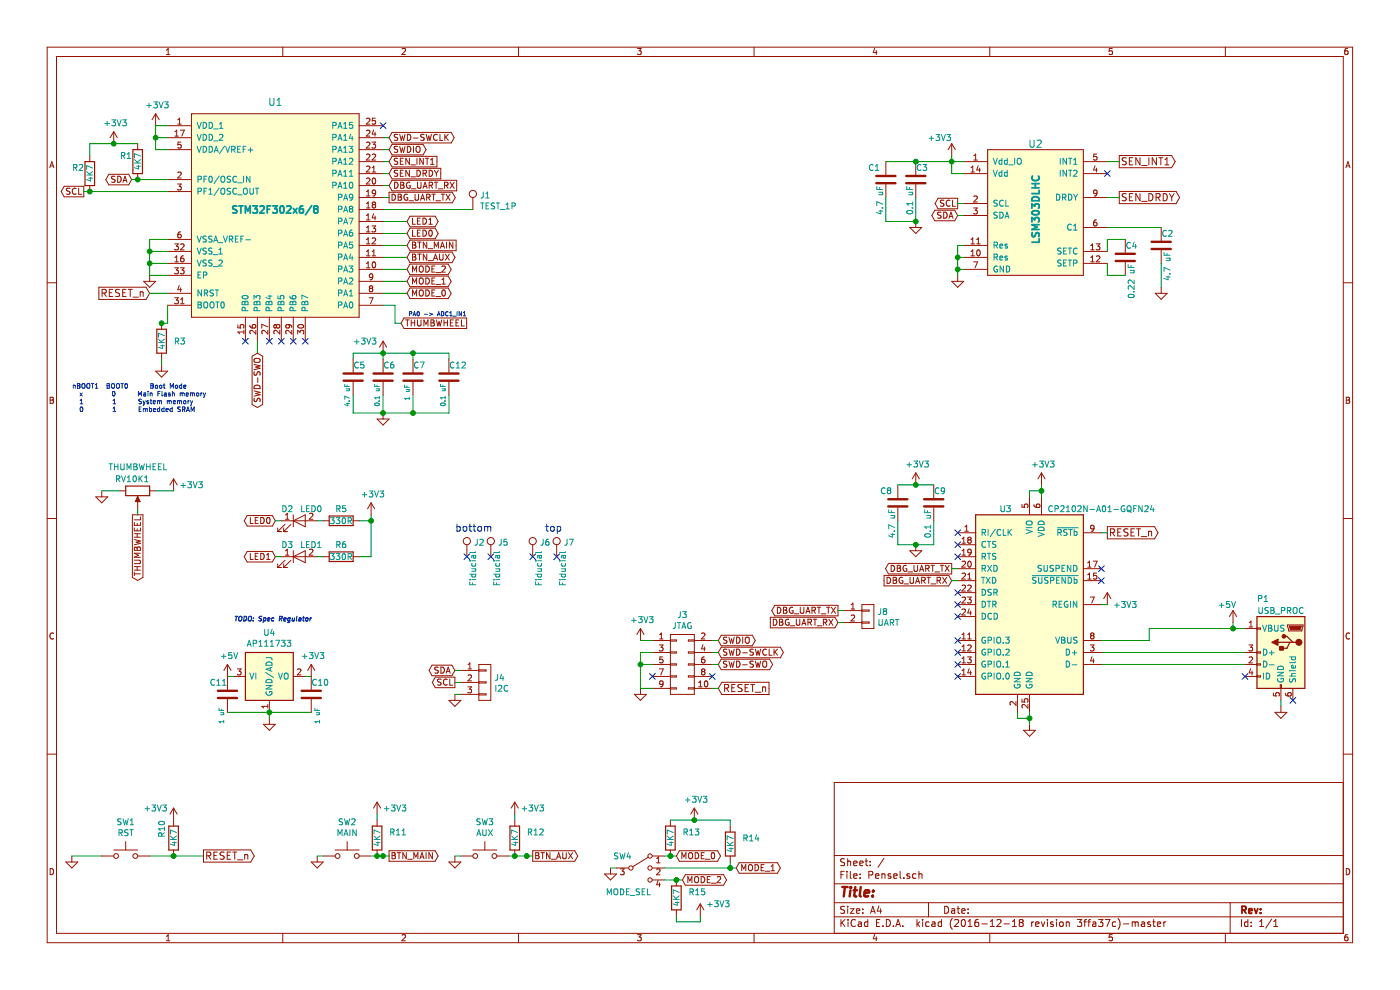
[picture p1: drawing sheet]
EESchema Schematic File Version 2
LIBS:pensel_components
LIBS:74xgxx
LIBS:74xx
LIBS:ac-dc
LIBS:actel
LIBS:adc-dac
LIBS:allegro
LIBS:Altera
LIBS:analog_devices
LIBS:analog_switches
LIBS:atmel
LIBS:audio
LIBS:battery_management
LIBS:bbd
LIBS:bosch
LIBS:brooktre
LIBS:cmos_ieee
LIBS:cmos4000
LIBS:conn
LIBS:contrib
LIBS:cypress
LIBS:dc-dc
LIBS:device
LIBS:digital-audio
LIBS:diode
LIBS:display
LIBS:dsp
LIBS:elec-unifil
LIBS:ESD_Protection
LIBS:ftdi
LIBS:gennum
LIBS:graphic
LIBS:hc11
LIBS:intel
LIBS:interface
LIBS:ir
LIBS:Lattice
LIBS:linear
LIBS:logo
LIBS:maxim
LIBS:mechanical
LIBS:memory
LIBS:microchip_dspic33dsc
LIBS:microchip_pic10mcu
LIBS:microchip_pic12mcu
LIBS:microchip_pic16mcu
LIBS:microchip_pic18mcu
LIBS:microchip_pic32mcu
LIBS:microchip
LIBS:microcontrollers
LIBS:motor_drivers
LIBS:motorola
LIBS:motors
LIBS:msp430
LIBS:nordicsemi
LIBS:nxp_armmcu
LIBS:onsemi
LIBS:opto
LIBS:Oscillators
LIBS:philips
LIBS:Power_Management
LIBS:power
LIBS:powerint
LIBS:pspice
LIBS:references
LIBS:regul
LIBS:relays
LIBS:rfcom
LIBS:sensors
LIBS:silabs
LIBS:siliconi
LIBS:stm8
LIBS:stm32
LIBS:supertex
LIBS:switches
LIBS:texas
LIBS:transf
LIBS:transistors
LIBS:ttl_ieee
LIBS:valves
LIBS:video
LIBS:wiznet
LIBS:Worldsemi
LIBS:Xicor
LIBS:xilinx
LIBS:zetex
LIBS:Zilog
LIBS:Pensel-cache
EELAYER 26 0
EELAYER END
$Descr A4 11693 8268
encoding utf-8
Sheet 1 1
Title ""
Date ""
Rev ""
Comp ""
Comment1 ""
Comment2 ""
Comment3 ""
Comment4 ""
$EndDescr
$Comp
L USB_OTG P1
U 1 1
P 10700 5450
F 0 "P1" H 10850 5900 50  0000 C CNN
F 1 "USB_PROC" H 10700 5800 50  0000 C CNN
F 2 "TylerCustom:2013499-1" V 10650 5350 50  0001 C CNN
F 3 "" V 10650 5350 50  0000 C CNN
	1    10700 5450
	-1   0    0    -1  
$EndComp
$Comp
L POT RV10K1
U 1 1
P 1150 4100
F 0 "RV10K1" V 1050 4200 50  0000 R CNN
F 1 "THUMBWHEEL" V 950 4350 50  0000 R CNN
F 2 "TylerCustom:ST-4" H 1150 4100 50  0001 C CNN
F 3 "" H 1150 4100 50  0000 C CNN
	1    1150 4100
	0    1    1    0   
$EndComp
$Comp
L SW_Push SW2
U 1 1
P 2900 7150
F 0 "SW2" H 2900 7435 50  0000 C CNN
F 1 "MAIN" H 2900 7344 50  0000 C CNN
F 2 "Buttons_Switches_SMD:SW_SPST_B3SL-1002P" H 2900 7350 50  0001 C CNN
F 3 "" H 2900 7350 50  0001 C CNN
	1    2900 7150
	1    0    0    -1  
$EndComp
$Comp
L SW_Push SW3
U 1 1
P 4050 7150
F 0 "SW3" H 4050 7435 50  0000 C CNN
F 1 "AUX" H 4050 7344 50  0000 C CNN
F 2 "Buttons_Switches_ThroughHole:SW_Tactile_SPST_Angled" H 4050 7350 50  0001 C CNN
F 3 "" H 4050 7350 50  0001 C CNN
	1    4050 7150
	1    0    0    -1  
$EndComp
$Comp
L SW_SP3T SW4
U 1 1
P 5350 7250
F 0 "SW4" H 5200 7350 50  0000 C CNN
F 1 "MODE_SEL" H 5250 7050 50  0000 C CNN
F 2 "TylerCustom:CL-SB-13B-01" H 4725 7425 50  0001 C CNN
F 3 "" H 4725 7425 50  0001 C CNN
	1    5350 7250
	1    0    0    -1  
$EndComp
$Comp
L CONN_02X05 J3
U 1 1
P 5700 5550
F 0 "J3" H 5700 5965 50  0000 C CNN
F 1 "JTAG" H 5700 5874 50  0000 C CNN
F 2 "Pin_Headers:Pin_Header_Straight_2x05_Pitch1.27mm" H 5700 4350 50  0001 C CNN
F 3 "" H 5700 4350 50  0001 C CNN
	1    5700 5550
	1    0    0    -1  
$EndComp
$Comp
L LED D2
U 1 1
P 2500 4350
F 0 "D2" H 2400 4450 50  0000 C CNN
F 1 "LED0" H 2600 4450 50  0000 C CNN
F 2 "LEDs:LED_0402" H 2500 4350 50  0001 C CNN
F 3 "" H 2500 4350 50  0001 C CNN
	1    2500 4350
	1    0    0    -1  
$EndComp
$Comp
L LED D3
U 1 1
P 2500 4650
F 0 "D3" H 2400 4750 50  0000 C CNN
F 1 "LED1" H 2600 4750 50  0000 C CNN
F 2 "LEDs:LED_0402" H 2500 4650 50  0001 C CNN
F 3 "" H 2500 4650 50  0001 C CNN
	1    2500 4650
	1    0    0    -1  
$EndComp
$Comp
L R R5
U 1 1
P 2850 4350
F 0 "R5" V 2750 4350 50  0000 C CNN
F 1 "330R" V 2850 4350 50  0000 C CNN
F 2 "Resistors_SMD:R_0402" V 2780 4350 50  0001 C CNN
F 3 "" H 2850 4350 50  0001 C CNN
	1    2850 4350
	0    1    1    0   
$EndComp
$Comp
L R R6
U 1 1
P 2850 4650
F 0 "R6" V 2750 4650 50  0000 C CNN
F 1 "330R" V 2850 4650 50  0000 C CNN
F 2 "Resistors_SMD:R_0402" V 2780 4650 50  0001 C CNN
F 3 "" H 2850 4650 50  0001 C CNN
	1    2850 4650
	0    1    1    0   
$EndComp
$Comp
L AP111733 U4
U 1 1
P 2250 5650
F 0 "U4" H 2250 6017 50  0000 C CNN
F 1 "AP111733" H 2250 5926 50  0000 C CNN
F 2 "TO_SOT_Packages_SMD:SOT-223" H 2250 5300 50  0001 C CNN
F 3 "" H 2350 5400 50  0001 C CNN
	1    2250 5650
	1    0    0    -1  
$EndComp
$Comp
L +3V3 #PWR01
U 1 1
P 2600 5650
F 0 "#PWR01" H 2600 5500 50  0001 C CNN
F 1 "+3V3" H 2615 5823 50  0000 C CNN
F 2 "" H 2600 5650 50  0001 C CNN
F 3 "" H 2600 5650 50  0001 C CNN
	1    2600 5650
	1    0    0    -1  
$EndComp
$Comp
L +5V #PWR02
U 1 1
P 1900 5650
F 0 "#PWR02" H 1900 5500 50  0001 C CNN
F 1 "+5V" H 1915 5823 50  0000 C CNN
F 2 "" H 1900 5650 50  0001 C CNN
F 3 "" H 1900 5650 50  0001 C CNN
	1    1900 5650
	1    0    0    -1  
$EndComp
$Comp
L GND #PWR03
U 1 1
P 2250 6000
F 0 "#PWR03" H 2250 5750 50  0001 C CNN
F 1 "GND" H 2255 5827 50  0001 C CNN
F 2 "" H 2250 6000 50  0001 C CNN
F 3 "" H 2250 6000 50  0001 C CNN
	1    2250 6000
	1    0    0    -1  
$EndComp
$Comp
L +3V3 #PWR04
U 1 1
P 1300 1050
F 0 "#PWR04" H 1300 900 50  0001 C CNN
F 1 "+3V3" H 1315 1223 50  0000 C CNN
F 2 "" H 1300 1050 50  0001 C CNN
F 3 "" H 1300 1050 50  0001 C CNN
	1    1300 1050
	1    0    0    -1  
$EndComp
NoConn ~ 10400 5650
$Comp
L +5V #PWR05
U 1 1
P 10300 5200
F 0 "#PWR05" H 10300 5050 50  0001 C CNN
F 1 "+5V" H 10350 5350 50  0000 C CNN
F 2 "" H 10300 5200 50  0001 C CNN
F 3 "" H 10300 5200 50  0001 C CNN
	1    10300 5200
	-1   0    0    -1  
$EndComp
NoConn ~ 10800 5850
Text GLabel 1700 7150 2    60   Output ~ 0
RESET_n
Text GLabel 1250 2450 0    60   Input ~ 0
RESET_n
$Comp
L STM32F302x6/8 U1
U 1 1
P 2300 1800
F 0 "U1" H 2300 2750 60  0000 C CNN
F 1 "STM32F302x6/8" H 2300 1850 60  0000 C CNB
F 2 "Housings_DFN_QFN:QFN-32-1EP_5x5mm_Pitch0.5mm" H 2250 2150 60  0001 C CNN
F 3 "" H 2250 2150 60  0001 C CNN
	1    2300 1800
	1    0    0    -1  
$EndComp
$Comp
L GND #PWR06
U 1 1
P 10700 5900
F 0 "#PWR06" H 10700 5650 50  0001 C CNN
F 1 "GND" H 10705 5727 50  0001 C CNN
F 2 "" H 10700 5900 50  0001 C CNN
F 3 "" H 10700 5900 50  0001 C CNN
	1    10700 5900
	-1   0    0    -1  
$EndComp
$Comp
L GND #PWR07
U 1 1
P 600 7150
F 0 "#PWR07" H 600 6900 50  0001 C CNN
F 1 "GND" H 605 6977 50  0001 C CNN
F 2 "" H 600 7150 50  0001 C CNN
F 3 "" H 600 7150 50  0001 C CNN
	1    600  7150
	1    0    0    -1  
$EndComp
Text GLabel 1100 1500 0    51   BiDi ~ 0
SDA
Text GLabel 700  1600 0    51   Output ~ 0
SCL
Text GLabel 8000 1700 0    51   Output ~ 0
SCL
Text GLabel 8000 1800 0    51   BiDi ~ 0
SDA
$Comp
L R R2
U 1 1
P 750 1450
F 0 "R2" H 600 1500 50  0000 L CNN
F 1 "4K7" V 750 1450 50  0000 C CNN
F 2 "Resistors_SMD:R_0402" V 680 1450 50  0001 C CNN
F 3 "" H 750 1450 50  0001 C CNN
	1    750  1450
	1    0    0    -1  
$EndComp
$Comp
L R R1
U 1 1
P 1150 1350
F 0 "R1" H 1000 1400 50  0000 L CNN
F 1 "4K7" V 1150 1350 50  0000 C CNN
F 2 "Resistors_SMD:R_0402" V 1080 1350 50  0001 C CNN
F 3 "" H 1150 1350 50  0001 C CNN
	1    1150 1350
	1    0    0    -1  
$EndComp
$Comp
L +3V3 #PWR08
U 1 1
P 950 1200
F 0 "#PWR08" H 950 1050 50  0001 C CNN
F 1 "+3V3" H 965 1373 50  0000 C CNN
F 2 "" H 950 1200 50  0001 C CNN
F 3 "" H 950 1200 50  0001 C CNN
	1    950  1200
	1    0    0    -1  
$EndComp
$Comp
L GND #PWR09
U 1 1
P 8000 2300
F 0 "#PWR09" H 8000 2050 50  0001 C CNN
F 1 "GND" H 8005 2127 50  0001 C CNN
F 2 "" H 8000 2300 50  0001 C CNN
F 3 "" H 8000 2300 50  0001 C CNN
	1    8000 2300
	1    0    0    -1  
$EndComp
$Comp
L +3V3 #PWR010
U 1 1
P 8700 4050
F 0 "#PWR010" H 8700 3900 50  0001 C CNN
F 1 "+3V3" H 8715 4223 50  0000 C CNN
F 2 "" H 8700 4050 50  0001 C CNN
F 3 "" H 8700 4050 50  0001 C CNN
	1    8700 4050
	1    0    0    -1  
$EndComp
$Comp
L +3V3 #PWR011
U 1 1
P 7950 1300
F 0 "#PWR011" H 7950 1150 50  0001 C CNN
F 1 "+3V3" H 7850 1450 50  0000 C CNN
F 2 "" H 7950 1300 50  0001 C CNN
F 3 "" H 7950 1300 50  0001 C CNN
	1    7950 1300
	1    0    0    -1  
$EndComp
Text GLabel 3350 2700 2    51   Input ~ 0
THUMBWHEEL
Text GLabel 1150 4300 3    51   Output ~ 0
THUMBWHEEL
Text Notes 3900 2650 2    35   ~ 0
PA0 -> ADC1_IN1\n
Text GLabel 3250 1250 2    51   BiDi ~ 0
SWDIO
Text GLabel 3400 1950 2    51   BiDi ~ 0
LED0
Text GLabel 6000 5350 2    51   BiDi ~ 0
SWDIO
$Comp
L +3V3 #PWR012
U 1 1
P 3100 4300
F 0 "#PWR012" H 3100 4150 50  0001 C CNN
F 1 "+3V3" H 3115 4473 50  0000 C CNN
F 2 "" H 3100 4300 50  0001 C CNN
F 3 "" H 3100 4300 50  0001 C CNN
	1    3100 4300
	1    0    0    -1  
$EndComp
Text GLabel 2300 4650 0    51   BiDi ~ 0
LED1
Text GLabel 2300 4350 0    51   BiDi ~ 0
LED0
Text GLabel 3250 1150 2    51   BiDi ~ 0
SWD-SWCLK
Text GLabel 3250 1650 2    51   Output ~ 0
DBG_UART_TX
Text GLabel 3250 1550 2    51   Input ~ 0
DBG_UART_RX
Text GLabel 3400 2150 2    51   BiDi ~ 0
BTN_AUX
Text GLabel 6000 5550 2    51   BiDi ~ 0
SWD-SWO
Text GLabel 3400 1850 2    51   BiDi ~ 0
LED1
Text GLabel 3400 2050 2    51   Input ~ 0
BTN_MAIN
Text GLabel 3400 2450 2    51   BiDi ~ 0
MODE_0
Text GLabel 3400 2350 2    51   BiDi ~ 0
MODE_1
Text GLabel 3400 2250 2    51   BiDi ~ 0
MODE_2
Text GLabel 6000 5450 2    51   BiDi ~ 0
SWD-SWCLK
Text GLabel 6000 5750 2    60   Input ~ 0
RESET_n
Text GLabel 3250 7150 2    51   Output ~ 0
BTN_MAIN
Text GLabel 4450 7150 2    51   Output ~ 0
BTN_AUX
Text GLabel 5700 7350 2    51   BiDi ~ 0
MODE_2
Text GLabel 6150 7250 2    51   BiDi ~ 0
MODE_1
Text GLabel 5650 7150 2    51   BiDi ~ 0
MODE_0
Text GLabel 2150 2950 3    51   BiDi ~ 0
SWD-SWO
$Comp
L GND #PWR013
U 1 1
P 5350 5750
F 0 "#PWR013" H 5350 5500 50  0001 C CNN
F 1 "GND" H 4900 5800 50  0001 C CNN
F 2 "" H 5350 5750 50  0001 C CNN
F 3 "" H 5350 5750 50  0001 C CNN
	1    5350 5750
	1    0    0    -1  
$EndComp
$Comp
L +3V3 #PWR014
U 1 1
P 5350 5350
F 0 "#PWR014" H 5350 5200 50  0001 C CNN
F 1 "+3V3" H 5365 5523 50  0000 C CNN
F 2 "" H 5350 5350 50  0001 C CNN
F 3 "" H 5350 5350 50  0001 C CNN
	1    5350 5350
	1    0    0    -1  
$EndComp
NoConn ~ 5950 5650
NoConn ~ 5450 5650
$Comp
L +3V3 #PWR015
U 1 1
P 5800 6850
F 0 "#PWR015" H 5800 6700 50  0001 C CNN
F 1 "+3V3" H 5815 7023 50  0000 C CNN
F 2 "" H 5800 6850 50  0001 C CNN
F 3 "" H 5800 6850 50  0001 C CNN
	1    5800 6850
	1    0    0    -1  
$EndComp
$Comp
L +3V3 #PWR016
U 1 1
P 5850 7650
F 0 "#PWR016" H 5850 7500 50  0001 C CNN
F 1 "+3V3" H 6000 7750 50  0000 C CNN
F 2 "" H 5850 7650 50  0001 C CNN
F 3 "" H 5850 7650 50  0001 C CNN
	1    5850 7650
	1    0    0    -1  
$EndComp
$Comp
L GND #PWR017
U 1 1
P 5100 7250
F 0 "#PWR017" H 5100 7000 50  0001 C CNN
F 1 "GND" H 5105 7077 50  0001 C CNN
F 2 "" H 5100 7250 50  0001 C CNN
F 3 "" H 5100 7250 50  0001 C CNN
	1    5100 7250
	1    0    0    -1  
$EndComp
$Comp
L +3V3 #PWR018
U 1 1
P 3150 6800
F 0 "#PWR018" H 3150 6650 50  0001 C CNN
F 1 "+3V3" H 3300 6850 50  0000 C CNN
F 2 "" H 3150 6800 50  0001 C CNN
F 3 "" H 3150 6800 50  0001 C CNN
	1    3150 6800
	1    0    0    -1  
$EndComp
$Comp
L +3V3 #PWR019
U 1 1
P 4300 6800
F 0 "#PWR019" H 4300 6650 50  0001 C CNN
F 1 "+3V3" H 4450 6850 50  0000 C CNN
F 2 "" H 4300 6800 50  0001 C CNN
F 3 "" H 4300 6800 50  0001 C CNN
	1    4300 6800
	1    0    0    -1  
$EndComp
$Comp
L GND #PWR020
U 1 1
P 3800 7150
F 0 "#PWR020" H 3800 6900 50  0001 C CNN
F 1 "GND" H 3805 6977 50  0001 C CNN
F 2 "" H 3800 7150 50  0001 C CNN
F 3 "" H 3800 7150 50  0001 C CNN
	1    3800 7150
	1    0    0    -1  
$EndComp
$Comp
L GND #PWR021
U 1 1
P 2650 7150
F 0 "#PWR021" H 2650 6900 50  0001 C CNN
F 1 "GND" H 2655 6977 50  0001 C CNN
F 2 "" H 2650 7150 50  0001 C CNN
F 3 "" H 2650 7150 50  0001 C CNN
	1    2650 7150
	1    0    0    -1  
$EndComp
$Comp
L +3V3 #PWR022
U 1 1
P 1450 4100
F 0 "#PWR022" H 1450 3950 50  0001 C CNN
F 1 "+3V3" H 1600 4150 50  0000 C CNN
F 2 "" H 1450 4100 50  0001 C CNN
F 3 "" H 1450 4100 50  0001 C CNN
	1    1450 4100
	1    0    0    -1  
$EndComp
$Comp
L GND #PWR023
U 1 1
P 850 4100
F 0 "#PWR023" H 850 3850 50  0001 C CNN
F 1 "GND" H 855 3927 50  0001 C CNN
F 2 "" H 850 4100 50  0001 C CNN
F 3 "" H 850 4100 50  0001 C CNN
	1    850  4100
	1    0    0    -1  
$EndComp
$Comp
L GND #PWR024
U 1 1
P 1350 3050
F 0 "#PWR024" H 1350 2800 50  0001 C CNN
F 1 "GND" H 900 3100 50  0001 C CNN
F 2 "" H 1350 3050 50  0001 C CNN
F 3 "" H 1350 3050 50  0001 C CNN
	1    1350 3050
	1    0    0    -1  
$EndComp
Text Notes 600  3450 0    39   ~ 0
nBOOT1  BOOT0      Boot Mode\n  x        0      Main Flash memory\n  1        1      System memory \n  0        1      Embedded SRAM
$Comp
L C C3
U 1 1
P 7650 1500
F 0 "C3" H 7650 1600 50  0000 L CNN
F 1 "0.1 uF" V 7600 1200 50  0000 L CNN
F 2 "Capacitors_SMD:C_0402" H 7688 1350 50  0001 C CNN
F 3 "" H 7650 1500 50  0001 C CNN
	1    7650 1500
	1    0    0    -1  
$EndComp
$Comp
L C C1
U 1 1
P 7400 1500
F 0 "C1" H 7250 1600 50  0000 L CNN
F 1 "4.7 uF" V 7350 1200 50  0000 L CNN
F 2 "Capacitors_SMD:C_0402" H 7438 1350 50  0001 C CNN
F 3 "" H 7400 1500 50  0001 C CNN
	1    7400 1500
	1    0    0    -1  
$EndComp
$Comp
L GND #PWR025
U 1 1
P 8600 6050
F 0 "#PWR025" H 8600 5800 50  0001 C CNN
F 1 "GND" H 8605 5877 50  0001 C CNN
F 2 "" H 8600 6050 50  0001 C CNN
F 3 "" H 8600 6050 50  0001 C CNN
	1    8600 6050
	1    0    0    -1  
$EndComp
$Comp
L C C5
U 1 1
P 2950 3150
F 0 "C5" H 2950 3250 50  0000 L CNN
F 1 "4.7 uF" V 2900 2900 39  0000 L CNN
F 2 "Capacitors_SMD:C_0402" H 2988 3000 50  0001 C CNN
F 3 "" H 2950 3150 50  0001 C CNN
	1    2950 3150
	1    0    0    -1  
$EndComp
$Comp
L C C6
U 1 1
P 3200 3150
F 0 "C6" H 3200 3250 50  0000 L CNN
F 1 "0.1 uF" V 3150 2900 39  0000 L CNN
F 2 "Capacitors_SMD:C_0402" H 3238 3000 50  0001 C CNN
F 3 "" H 3200 3150 50  0001 C CNN
	1    3200 3150
	1    0    0    -1  
$EndComp
$Comp
L GND #PWR026
U 1 1
P 3200 3450
F 0 "#PWR026" H 3200 3200 50  0001 C CNN
F 1 "GND" H 3205 3277 50  0001 C CNN
F 2 "" H 3200 3450 50  0001 C CNN
F 3 "" H 3200 3450 50  0001 C CNN
	1    3200 3450
	1    0    0    -1  
$EndComp
$Comp
L +3V3 #PWR027
U 1 1
P 3200 2950
F 0 "#PWR027" H 3200 2800 50  0001 C CNN
F 1 "+3V3" H 3050 3050 50  0000 C CNN
F 2 "" H 3200 2950 50  0001 C CNN
F 3 "" H 3200 2950 50  0001 C CNN
	1    3200 2950
	1    0    0    -1  
$EndComp
$Comp
L C C7
U 1 1
P 3450 3150
F 0 "C7" H 3450 3250 50  0000 L CNN
F 1 "1 uF" V 3400 2950 39  0000 L CNN
F 2 "Capacitors_SMD:C_0402" H 3488 3000 50  0001 C CNN
F 3 "" H 3450 3150 50  0001 C CNN
	1    3450 3150
	1    0    0    -1  
$EndComp
$Comp
L R R10
U 1 1
P 1450 7000
F 0 "R10" V 1350 7000 50  0000 L CNN
F 1 "4K7" V 1450 7000 50  0000 C CNN
F 2 "Resistors_SMD:R_0402" V 1380 7000 50  0001 C CNN
F 3 "" H 1450 7000 50  0001 C CNN
	1    1450 7000
	1    0    0    -1  
$EndComp
$Comp
L +3V3 #PWR028
U 1 1
P 1450 6850
F 0 "#PWR028" H 1450 6700 50  0001 C CNN
F 1 "+3V3" H 1300 6950 50  0000 C CNN
F 2 "" H 1450 6850 50  0001 C CNN
F 3 "" H 1450 6850 50  0001 C CNN
	1    1450 6850
	1    0    0    -1  
$EndComp
Text GLabel 7950 4850 0    51   Input ~ 0
DBG_UART_RX
Text GLabel 7950 4750 0    51   Output ~ 0
DBG_UART_TX
Text GLabel 3800 5600 0    51   BiDi ~ 0
SDA
Text GLabel 3800 5700 0    51   Output ~ 0
SCL
Text Notes 1950 5200 0    39   Italic 8
TODO: Spec Regulator
$Comp
L R R11
U 1 1
P 3150 7000
F 0 "R11" H 3250 7050 50  0000 L CNN
F 1 "4K7" V 3150 7000 50  0000 C CNN
F 2 "Resistors_SMD:R_0402" V 3080 7000 50  0001 C CNN
F 3 "" H 3150 7000 50  0001 C CNN
	1    3150 7000
	1    0    0    -1  
$EndComp
$Comp
L R R12
U 1 1
P 4300 7000
F 0 "R12" H 4400 7050 50  0000 L CNN
F 1 "4K7" V 4300 7000 50  0000 C CNN
F 2 "Resistors_SMD:R_0402" V 4230 7000 50  0001 C CNN
F 3 "" H 4300 7000 50  0001 C CNN
	1    4300 7000
	1    0    0    -1  
$EndComp
$Comp
L R R13
U 1 1
P 5600 7000
F 0 "R13" H 5700 7050 50  0000 L CNN
F 1 "4K7" V 5600 7000 50  0000 C CNN
F 2 "Resistors_SMD:R_0402" V 5530 7000 50  0001 C CNN
F 3 "" H 5600 7000 50  0001 C CNN
	1    5600 7000
	1    0    0    -1  
$EndComp
$Comp
L R R14
U 1 1
P 6100 7050
F 0 "R14" H 6200 7100 50  0000 L CNN
F 1 "4K7" V 6100 7050 50  0000 C CNN
F 2 "Resistors_SMD:R_0402" V 6030 7050 50  0001 C CNN
F 3 "" H 6100 7050 50  0001 C CNN
	1    6100 7050
	1    0    0    -1  
$EndComp
$Comp
L R R15
U 1 1
P 5650 7500
F 0 "R15" H 5750 7550 50  0000 L CNN
F 1 "4K7" V 5650 7500 50  0000 C CNN
F 2 "Resistors_SMD:R_0402" V 5580 7500 50  0001 C CNN
F 3 "" H 5650 7500 50  0001 C CNN
	1    5650 7500
	1    0    0    -1  
$EndComp
$Comp
L R R3
U 1 1
P 1350 2850
F 0 "R3" H 1450 2850 50  0000 L CNN
F 1 "4K7" V 1350 2850 50  0000 C CNN
F 2 "Resistors_SMD:R_0402" V 1280 2850 50  0001 C CNN
F 3 "" H 1350 2850 50  0001 C CNN
	1    1350 2850
	1    0    0    -1  
$EndComp
Wire Wire Line
	1300 1250 1400 1250
Wire Wire Line
	1300 1050 1300 1150
Wire Wire Line
	1300 1150 1300 1250
Wire Wire Line
	1300 1050 1400 1050
Wire Wire Line
	1400 1150 1300 1150
Connection ~ 1300 1150
Wire Wire Line
	1250 2200 1400 2200
Wire Wire Line
	1400 2100 1250 2100
Wire Wire Line
	1250 2000 1250 2100
Wire Wire Line
	1250 2100 1250 2200
Wire Wire Line
	1250 2200 1250 2300
Wire Wire Line
	1400 2000 1250 2000
Connection ~ 1250 2100
Wire Wire Line
	10700 5900 10700 5850
Wire Wire Line
	2250 6000 2250 5950
Wire Wire Line
	1900 5950 2250 5950
Wire Wire Line
	2250 5950 2600 5950
Wire Wire Line
	1900 5650 1950 5650
Wire Wire Line
	2600 5650 2550 5650
Connection ~ 2250 5950
Wire Wire Line
	1250 7150 1450 7150
Wire Wire Line
	1450 7150 1700 7150
Wire Wire Line
	600  7150 850  7150
Wire Wire Line
	1250 2450 1400 2450
Wire Wire Line
	9200 5450 10400 5450
Wire Wire Line
	9200 5550 10400 5550
Wire Wire Line
	1100 1500 1150 1500
Wire Wire Line
	1150 1500 1400 1500
Wire Wire Line
	700  1600 750  1600
Wire Wire Line
	750  1600 1400 1600
Connection ~ 1150 1500
Connection ~ 750  1600
Wire Wire Line
	750  1200 950  1200
Wire Wire Line
	950  1200 1150 1200
Wire Wire Line
	750  1300 750  1200
Connection ~ 950  1200
Wire Wire Line
	3200 1250 3250 1250
Wire Wire Line
	3000 4350 3100 4350
Wire Wire Line
	3100 4300 3100 4350
Wire Wire Line
	3100 4350 3100 4650
Wire Wire Line
	3100 4650 3000 4650
Connection ~ 3100 4350
Wire Wire Line
	2700 4350 2650 4350
Wire Wire Line
	2700 4650 2650 4650
Wire Wire Line
	2350 4350 2300 4350
Wire Wire Line
	2300 4650 2350 4650
Wire Wire Line
	3200 1150 3250 1150
Wire Wire Line
	3200 1550 3250 1550
Wire Wire Line
	3200 1650 3250 1650
Wire Wire Line
	2150 2950 2150 2850
Wire Wire Line
	6000 5350 5950 5350
Wire Wire Line
	6000 5450 5950 5450
Wire Wire Line
	5950 5550 6000 5550
Wire Wire Line
	6000 5750 5950 5750
Wire Wire Line
	5350 5750 5450 5750
Wire Wire Line
	5450 5550 5350 5550
Wire Wire Line
	5350 5450 5350 5550
Wire Wire Line
	5350 5550 5350 5750
Wire Wire Line
	5450 5450 5350 5450
Connection ~ 5350 5550
Wire Wire Line
	5350 5350 5450 5350
Wire Wire Line
	5550 7150 5600 7150
Wire Wire Line
	5600 7150 5650 7150
Wire Wire Line
	5550 7250 6100 7250
Wire Wire Line
	6100 7250 6150 7250
Wire Wire Line
	5550 7350 5650 7350
Wire Wire Line
	5650 7350 5700 7350
Connection ~ 5650 7350
Connection ~ 6100 7250
Wire Wire Line
	6100 7200 6100 7250
Wire Wire Line
	5600 6850 5800 6850
Wire Wire Line
	5800 6850 6100 6850
Wire Wire Line
	6100 6850 6100 6900
Connection ~ 5800 6850
Wire Wire Line
	5650 7650 5650 7700
Wire Wire Line
	5650 7700 5850 7700
Wire Wire Line
	5850 7700 5850 7650
Wire Wire Line
	5150 7250 5100 7250
Wire Wire Line
	3100 7150 3150 7150
Wire Wire Line
	3150 7150 3200 7150
Wire Wire Line
	3200 7150 3250 7150
Connection ~ 3150 7150
Wire Wire Line
	3150 6800 3150 6850
Wire Wire Line
	4300 6800 4300 6850
Wire Wire Line
	4250 7150 4300 7150
Wire Wire Line
	4300 7150 4400 7150
Wire Wire Line
	4400 7150 4450 7150
Connection ~ 4300 7150
Wire Wire Line
	2650 7150 2700 7150
Wire Wire Line
	3800 7150 3850 7150
Wire Wire Line
	850  4100 1000 4100
Wire Wire Line
	1300 4100 1450 4100
Wire Wire Line
	1150 4300 1150 4250
Connection ~ 5600 7150
Wire Wire Line
	3400 2150 3200 2150
Wire Wire Line
	3200 2050 3400 2050
Wire Wire Line
	1350 3050 1350 3000
Wire Wire Line
	1400 2700 1400 2550
Connection ~ 1350 2700
Wire Wire Line
	3200 3300 3200 3450
Wire Wire Line
	2950 3300 2950 3450
Wire Wire Line
	2950 3450 3200 3450
Wire Wire Line
	3200 3450 3450 3450
Wire Wire Line
	3450 3450 3750 3450
Connection ~ 3200 3450
Wire Wire Line
	3450 3450 3450 3300
Wire Wire Line
	3450 2950 3450 3000
Wire Wire Line
	2950 2950 3200 2950
Wire Wire Line
	3200 2950 3450 2950
Wire Wire Line
	3450 2950 3750 2950
Wire Wire Line
	3200 2950 3200 3000
Wire Wire Line
	2950 3000 2950 2950
Connection ~ 3200 2950
Connection ~ 4400 7150
Connection ~ 3200 7150
Connection ~ 1450 7150
Wire Wire Line
	3800 5600 3850 5600
Wire Wire Line
	3800 5700 3850 5700
Wire Wire Line
	9600 5250 10300 5250
Wire Wire Line
	10300 5250 10400 5250
Wire Wire Line
	3350 2700 3300 2700
Wire Wire Line
	3300 2700 3300 2550
$Comp
L C C10
U 1 1
P 2600 5800
F 0 "C10" H 2600 5900 50  0000 L CNN
F 1 "1 uF" V 2650 5550 39  0000 L CNN
F 2 "Capacitors_SMD:C_0402" H 2638 5650 50  0001 C CNN
F 3 "" H 2600 5800 50  0001 C CNN
	1    2600 5800
	1    0    0    -1  
$EndComp
$Comp
L C C11
U 1 1
P 1900 5800
F 0 "C11" H 1750 5900 50  0000 L CNN
F 1 "1 uF" V 1850 5550 39  0000 L CNN
F 2 "Capacitors_SMD:C_0402" H 1938 5650 50  0001 C CNN
F 3 "" H 1900 5800 50  0001 C CNN
	1    1900 5800
	1    0    0    -1  
$EndComp
$Comp
L GND #PWR029
U 1 1
P 1250 2300
F 0 "#PWR029" H 1250 2050 50  0001 C CNN
F 1 "GND" H 800 2350 50  0001 C CNN
F 2 "" H 1250 2300 50  0001 C CNN
F 3 "" H 1250 2300 50  0001 C CNN
	1    1250 2300
	1    0    0    -1  
$EndComp
Wire Wire Line
	1250 2300 1400 2300
Connection ~ 1250 2200
Wire Wire Line
	3300 2550 3200 2550
$Comp
L GND #PWR030
U 1 1
P 3800 5800
F 0 "#PWR030" H 3800 5550 50  0001 C CNN
F 1 "GND" H 3350 5850 50  0001 C CNN
F 2 "" H 3800 5800 50  0001 C CNN
F 3 "" H 3800 5800 50  0001 C CNN
	1    3800 5800
	1    0    0    -1  
$EndComp
$Comp
L CONN_01X03 J4
U 1 1
P 4050 5700
F 0 "J4" H 4128 5741 50  0000 L CNN
F 1 "I2C" H 4128 5650 50  0000 L CNN
F 2 "Pin_Headers:Pin_Header_Straight_1x03_Pitch2.00mm" H 4050 5700 50  0001 C CNN
F 3 "" H 4050 5700 50  0001 C CNN
	1    4050 5700
	1    0    0    -1  
$EndComp
Wire Wire Line
	3800 5800 3850 5800
Wire Wire Line
	1400 2700 1350 2700
Wire Wire Line
	3200 2450 3400 2450
Wire Wire Line
	3400 2350 3200 2350
Wire Wire Line
	3200 2250 3400 2250
Wire Wire Line
	3400 1950 3200 1950
NoConn ~ 2250 2850
NoConn ~ 2350 2850
NoConn ~ 2450 2850
NoConn ~ 2550 2850
Wire Wire Line
	3200 1850 3400 1850
NoConn ~ 2050 2850
$Comp
L LSM303DLHC U2
U 1 1
P 8650 1750
F 0 "U2" H 8650 2300 60  0000 C CNN
F 1 "LSM303DLHC" V 8650 1750 60  0000 C CNB
F 2 "TylerCustom:LGA_14L_3mm_5mm" H 8650 1750 60  0001 C CNN
F 3 "" H 8650 1750 60  0001 C CNN
	1    8650 1750
	1    0    0    -1  
$EndComp
Wire Wire Line
	8000 2050 8000 2150
Wire Wire Line
	8000 2150 8000 2250
Wire Wire Line
	8000 2250 8000 2300
Wire Wire Line
	8000 2050 8050 2050
Wire Wire Line
	8050 2150 8000 2150
Connection ~ 8000 2150
Wire Wire Line
	8050 2250 8000 2250
Connection ~ 8000 2250
$Comp
L CP2102N-A01-GQFN24 U3
U 1 1
P 8600 5050
F 0 "U3" H 8800 5850 50  0000 C CNN
F 1 "CP2102N-A01-GQFN24" H 8000 5850 50  0000 C CNN
F 2 "Housings_DFN_QFN:QFN-24-1EP_4x4mm_Pitch0.5mm" H 9050 4250 50  0001 L CNN
F 3 "" H 8650 4000 50  0001 C CNN
	1    8600 5050
	-1   0    0    -1  
$EndComp
Wire Wire Line
	9600 5350 9600 5250
Wire Wire Line
	10300 5200 10300 5250
Connection ~ 10300 5250
NoConn ~ 8000 5150
NoConn ~ 8000 5050
NoConn ~ 8000 4950
NoConn ~ 8000 4650
NoConn ~ 8000 4550
NoConn ~ 8000 4450
NoConn ~ 8000 5650
NoConn ~ 8000 5550
NoConn ~ 8000 5450
NoConn ~ 8000 5350
Wire Wire Line
	8000 4750 7950 4750
Wire Wire Line
	7950 4850 8000 4850
Wire Wire Line
	8600 5950 8600 6000
Wire Wire Line
	8600 6000 8600 6050
Wire Wire Line
	8600 6000 8500 6000
Wire Wire Line
	8500 6000 8500 5950
Connection ~ 8600 6000
Text GLabel 9250 4450 2    60   Output ~ 0
RESET_n
Wire Wire Line
	9250 4450 9200 4450
Wire Wire Line
	8700 4050 8700 4100
Wire Wire Line
	8700 4100 8700 4150
Wire Wire Line
	8600 4150 8600 4100
Wire Wire Line
	8600 4100 8700 4100
Connection ~ 8700 4100
$Comp
L +3V3 #PWR031
U 1 1
P 9250 5050
F 0 "#PWR031" H 9250 4900 50  0001 C CNN
F 1 "+3V3" H 9400 5050 50  0000 C CNN
F 2 "" H 9250 5050 50  0001 C CNN
F 3 "" H 9250 5050 50  0001 C CNN
	1    9250 5050
	1    0    0    -1  
$EndComp
Wire Wire Line
	9200 5050 9250 5050
Wire Wire Line
	9600 5350 9200 5350
NoConn ~ 9200 4850
NoConn ~ 9200 4750
Wire Wire Line
	8050 1800 8000 1800
Wire Wire Line
	8000 1700 8050 1700
$Comp
L GND #PWR032
U 1 1
P 7650 1850
F 0 "#PWR032" H 7650 1600 50  0001 C CNN
F 1 "GND" H 7655 1677 50  0001 C CNN
F 2 "" H 7650 1850 50  0001 C CNN
F 3 "" H 7650 1850 50  0001 C CNN
	1    7650 1850
	1    0    0    -1  
$EndComp
Wire Wire Line
	7400 1350 7650 1350
Wire Wire Line
	7650 1350 7950 1350
Wire Wire Line
	7950 1350 8050 1350
Connection ~ 7650 1350
Wire Wire Line
	7950 1450 8050 1450
Wire Wire Line
	7950 1300 7950 1350
Wire Wire Line
	7950 1350 7950 1450
Connection ~ 7950 1350
Wire Wire Line
	7400 1850 7650 1850
Wire Wire Line
	7650 1850 7650 1850
Wire Wire Line
	7650 1850 7650 1650
Wire Wire Line
	7400 1850 7400 1650
Connection ~ 7650 1850
NoConn ~ 9250 1450
$Comp
L C C2
U 1 1
P 9700 2050
F 0 "C2" H 9700 2150 50  0000 L CNN
F 1 "4.7 uF" V 9750 1750 50  0000 L CNN
F 2 "Capacitors_SMD:C_0402" H 9738 1900 50  0001 C CNN
F 3 "" H 9700 2050 50  0001 C CNN
	1    9700 2050
	1    0    0    -1  
$EndComp
$Comp
L GND #PWR033
U 1 1
P 9700 2400
F 0 "#PWR033" H 9700 2150 50  0001 C CNN
F 1 "GND" H 9705 2227 50  0001 C CNN
F 2 "" H 9700 2400 50  0001 C CNN
F 3 "" H 9700 2400 50  0001 C CNN
	1    9700 2400
	1    0    0    -1  
$EndComp
$Comp
L C C4
U 1 1
P 9400 2150
F 0 "C4" H 9400 2250 50  0000 L CNN
F 1 "0.22 uF" V 9450 1800 50  0000 L CNN
F 2 "Capacitors_SMD:C_0402" H 9438 2000 50  0001 C CNN
F 3 "" H 9400 2150 50  0001 C CNN
	1    9400 2150
	1    0    0    -1  
$EndComp
Wire Wire Line
	9250 2100 9250 2000
Wire Wire Line
	9250 2000 9400 2000
Wire Wire Line
	9700 2400 9700 2200
Wire Wire Line
	9700 1900 9250 1900
Wire Wire Line
	9250 2200 9250 2300
Wire Wire Line
	9250 2300 9400 2300
Text GLabel 9350 1350 2    60   Output ~ 0
SEN_INT1
Text GLabel 9350 1650 2    60   Output ~ 0
SEN_DRDY
Wire Wire Line
	9350 1350 9250 1350
Wire Wire Line
	9250 1650 9350 1650
Text GLabel 3250 1350 2    51   Input ~ 0
SEN_INT1
Text GLabel 3250 1450 2    51   Input ~ 0
SEN_DRDY
Wire Wire Line
	3250 1450 3200 1450
Wire Wire Line
	3250 1350 3200 1350
NoConn ~ 3200 1050
$Comp
L C C9
U 1 1
P 7800 4200
F 0 "C9" H 7800 4300 50  0000 L CNN
F 1 "0.1 uF" V 7750 3900 50  0000 L CNN
F 2 "Capacitors_SMD:C_0402" H 7838 4050 50  0001 C CNN
F 3 "" H 7800 4200 50  0001 C CNN
	1    7800 4200
	1    0    0    -1  
$EndComp
$Comp
L C C8
U 1 1
P 7500 4200
F 0 "C8" H 7350 4300 50  0000 L CNN
F 1 "4.7 uF" V 7450 3900 50  0000 L CNN
F 2 "Capacitors_SMD:C_0402" H 7538 4050 50  0001 C CNN
F 3 "" H 7500 4200 50  0001 C CNN
	1    7500 4200
	1    0    0    -1  
$EndComp
$Comp
L +3V3 #PWR034
U 1 1
P 7650 4050
F 0 "#PWR034" H 7650 3900 50  0001 C CNN
F 1 "+3V3" H 7665 4223 50  0000 C CNN
F 2 "" H 7650 4050 50  0001 C CNN
F 3 "" H 7650 4050 50  0001 C CNN
	1    7650 4050
	1    0    0    -1  
$EndComp
$Comp
L GND #PWR035
U 1 1
P 7650 4550
F 0 "#PWR035" H 7650 4300 50  0001 C CNN
F 1 "GND" H 7655 4377 50  0001 C CNN
F 2 "" H 7650 4550 50  0001 C CNN
F 3 "" H 7650 4550 50  0001 C CNN
	1    7650 4550
	1    0    0    -1  
$EndComp
Wire Wire Line
	7500 4550 7650 4550
Wire Wire Line
	7650 4550 7800 4550
Wire Wire Line
	7800 4550 7800 4350
Wire Wire Line
	7500 4550 7500 4350
Connection ~ 7650 4550
Wire Wire Line
	7500 4050 7650 4050
Wire Wire Line
	7650 4050 7800 4050
Connection ~ 7650 4050
$Comp
L C C12
U 1 1
P 3750 3150
F 0 "C12" H 3750 3250 50  0000 L CNN
F 1 "0.1 uF" V 3700 2900 39  0000 L CNN
F 2 "Capacitors_SMD:C_0402" H 3788 3000 50  0001 C CNN
F 3 "" H 3750 3150 50  0001 C CNN
	1    3750 3150
	1    0    0    -1  
$EndComp
Wire Wire Line
	3750 2950 3750 3000
Connection ~ 3450 2950
Wire Wire Line
	3750 3450 3750 3300
Connection ~ 3450 3450
$Comp
L SW_Push SW1
U 1 1
P 1050 7150
F 0 "SW1" H 1050 7435 50  0000 C CNN
F 1 "RST" H 1050 7344 50  0000 C CNN
F 2 "Buttons_Switches_SMD:SW_SPST_B3SL-1002P" H 1050 7350 50  0001 C CNN
F 3 "" H 1050 7350 50  0001 C CNN
	1    1050 7150
	1    0    0    -1  
$EndComp
Wire Wire Line
	3200 1750 3950 1750
$Comp
L TEST_1P J1
U 1 1
P 3950 1750
F 0 "J1" H 4008 1870 50  0000 L CNN
F 1 "TEST_1P" H 4008 1779 50  0000 L CNN
F 2 "Measurement_Points:Measurement_Point_Round-SMD-Pad_Small" H 4150 1750 50  0001 C CNN
F 3 "" H 4150 1750 50  0001 C CNN
	1    3950 1750
	1    0    0    -1  
$EndComp
$Comp
L TEST_1P J7
U 1 1
P 4650 4650
F 0 "J7" H 4708 4770 50  0000 L CNN
F 1 "Fiducial" V 4700 4400 50  0000 L CNN
F 2 "Fiducials:Fiducial_1mm_Dia_2.54mm_Outer_CopperTop" H 4850 4650 50  0001 C CNN
F 3 "" H 4850 4650 50  0001 C CNN
	1    4650 4650
	1    0    0    -1  
$EndComp
$Comp
L TEST_1P J6
U 1 1
P 4450 4650
F 0 "J6" H 4508 4770 50  0000 L CNN
F 1 "Fiducial" V 4500 4400 50  0000 L CNN
F 2 "Fiducials:Fiducial_1mm_Dia_2.54mm_Outer_CopperTop" H 4650 4650 50  0001 C CNN
F 3 "" H 4650 4650 50  0001 C CNN
	1    4450 4650
	1    0    0    -1  
$EndComp
$Comp
L TEST_1P J5
U 1 1
P 4100 4650
F 0 "J5" H 4158 4770 50  0000 L CNN
F 1 "Fiducial" V 4150 4400 50  0000 L CNN
F 2 "Fiducials:Fiducial_1mm_Dia_2.54mm_Outer_CopperBottom" H 4300 4650 50  0001 C CNN
F 3 "" H 4300 4650 50  0001 C CNN
	1    4100 4650
	1    0    0    -1  
$EndComp
$Comp
L TEST_1P J2
U 1 1
P 3900 4650
F 0 "J2" H 3958 4770 50  0000 L CNN
F 1 "Fiducial" V 3950 4400 50  0000 L CNN
F 2 "Fiducials:Fiducial_1mm_Dia_2.54mm_Outer_CopperBottom" H 4100 4650 50  0001 C CNN
F 3 "" H 4100 4650 50  0001 C CNN
	1    3900 4650
	1    0    0    -1  
$EndComp
NoConn ~ 4650 4650
NoConn ~ 4450 4650
NoConn ~ 4100 4650
NoConn ~ 3900 4650
Text Notes 3800 4450 0    60   ~ 0
bottom
Text Notes 4550 4450 0    60   ~ 0
top\n
$Comp
L CONN_01X02 J8
U 1 1
P 7250 5150
F 0 "J8" H 7328 5191 50  0000 L CNN
F 1 "UART" H 7328 5100 50  0000 L CNN
F 2 "Pin_Headers:Pin_Header_Straight_1x02_Pitch2.00mm" H 7250 5150 50  0001 C CNN
F 3 "" H 7250 5150 50  0001 C CNN
	1    7250 5150
	1    0    0    -1  
$EndComp
Text GLabel 7000 5200 0    51   Input ~ 0
DBG_UART_RX
Text GLabel 7000 5100 0    51   Output ~ 0
DBG_UART_TX
Wire Wire Line
	7050 5100 7000 5100
Wire Wire Line
	7000 5200 7050 5200
$EndSCHEMATC
